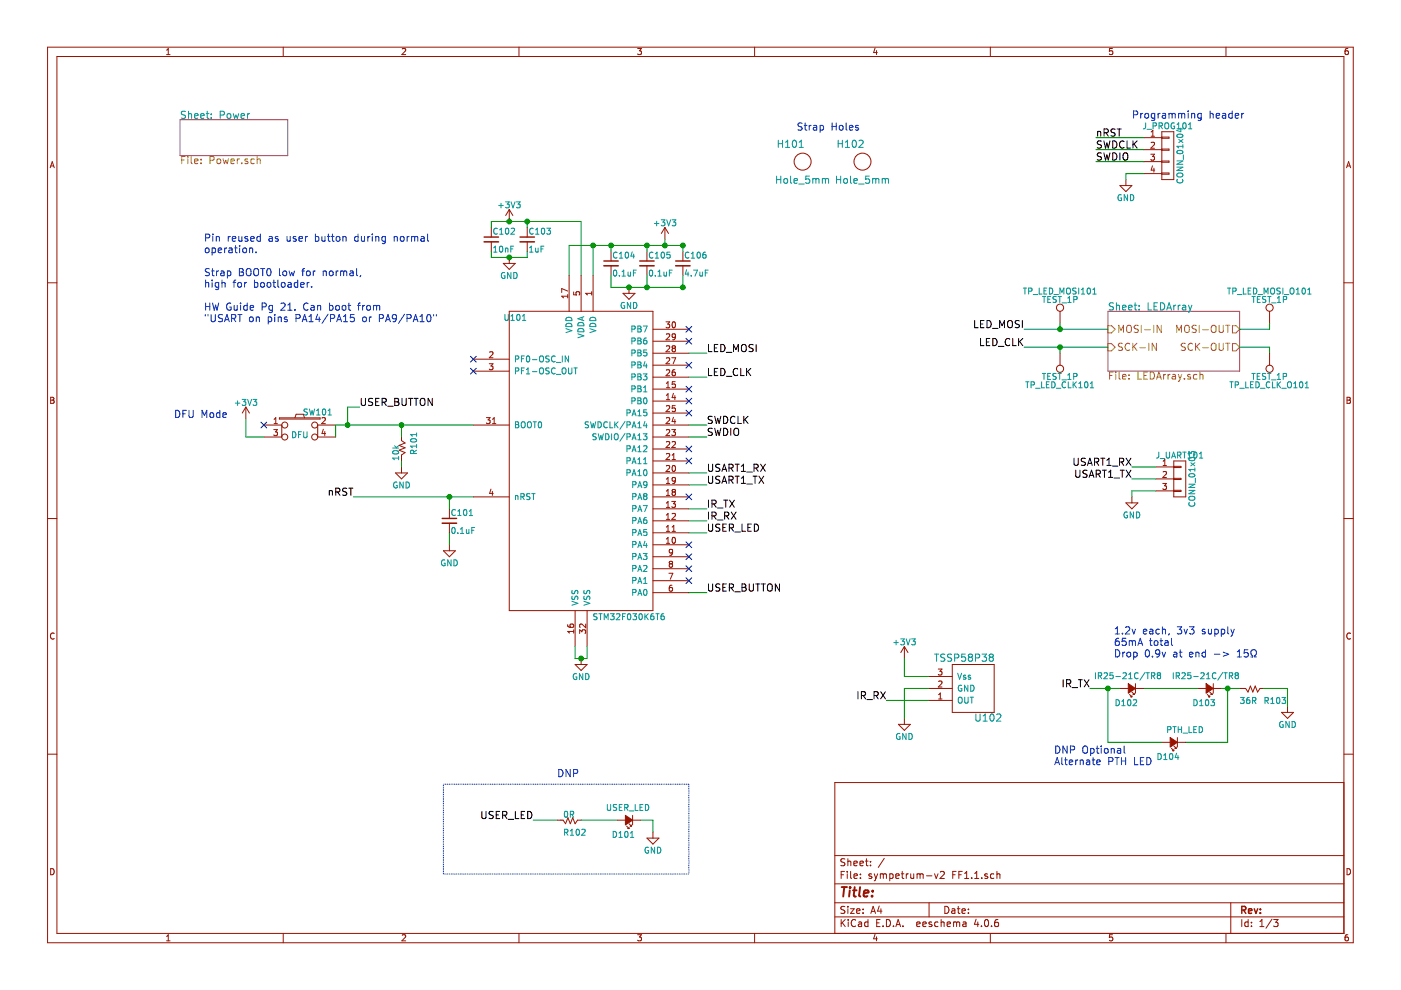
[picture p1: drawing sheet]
EESchema Schematic File Version 2
LIBS:power
LIBS:device
LIBS:transistors
LIBS:conn
LIBS:linear
LIBS:regul
LIBS:74xx
LIBS:cmos4000
LIBS:adc-dac
LIBS:memory
LIBS:xilinx
LIBS:microcontrollers
LIBS:dsp
LIBS:microchip
LIBS:analog_switches
LIBS:motorola
LIBS:texas
LIBS:intel
LIBS:audio
LIBS:interface
LIBS:digital-audio
LIBS:philips
LIBS:display
LIBS:cypress
LIBS:siliconi
LIBS:opto
LIBS:atmel
LIBS:contrib
LIBS:valves
LIBS:Borgel Custom
LIBS:sympetrum-v2 FF1.1-cache
EELAYER 25 0
EELAYER END
$Descr A4 11693 8268
encoding utf-8
Sheet 1 3
Title ""
Date ""
Rev ""
Comp ""
Comment1 ""
Comment2 ""
Comment3 ""
Comment4 ""
$EndDescr
$Sheet
S 9250 2600 1100 500 
U 589A9E1F
F0 "LEDArray" 60
F1 "LEDArray.sch" 60
F2 "MOSI-IN" I L 9250 2750 60 
F3 "SCK-IN" I L 9250 2900 60 
F4 "SCK-OUT" O R 10350 2900 60 
F5 "MOSI-OUT" O R 10350 2750 60 
$EndSheet
$Sheet
S 1500 1000 900  300 
U 589ACC17
F0 "Power" 60
F1 "Power.sch" 60
$EndSheet
$Comp
L +3V3 #PWR109
U 1 1
P 5550 2000
F 0 "#PWR109" H 5550 1850 50  0001 C CNN
F 1 "+3V3" H 5550 2140 50  0000 C CNN
F 2 "" H 5550 2000 50  0000 C CNN
F 3 "" H 5550 2000 50  0000 C CNN
	1    5550 2000
	1    0    0    -1  
$EndComp
$Comp
L C_Small C102
U 1 1
P 4100 2000
F 0 "C102" H 4110 2070 50  0000 L CNN
F 1 "10nF" H 4110 1920 50  0000 L CNN
F 2 "Capacitors_SMD:C_0805" H 4100 2000 50  0001 C CNN
F 3 "" H 4100 2000 50  0001 C CNN
F 4 "Yageo" H 0   0   50  0001 C CNN "MFR"
F 5 "CC0805KRX7R9BB103" H 0   0   50  0001 C CNN "MPN"
F 6 "DigiKey" H 0   0   50  0001 C CNN "SPR"
F 7 "311-1136-1-ND" H 0   0   50  0001 C CNN "SPN"
F 8 "" H 0   0   50  0001 C CNN "SPURL"
	1    4100 2000
	1    0    0    -1  
$EndComp
$Comp
L C_Small C104
U 1 1
P 5100 2200
F 0 "C104" H 5110 2270 50  0000 L CNN
F 1 "0.1uF" H 5110 2120 50  0000 L CNN
F 2 "Capacitors_SMD:C_0805" H 5100 2200 50  0001 C CNN
F 3 "" H 5100 2200 50  0001 C CNN
F 4 "AVX" H 0   0   50  0001 C CNN "MFR"
F 5 "08055C104KAT2A" H 0   0   50  0001 C CNN "MPN"
F 6 "DigiKey" H 0   0   50  0001 C CNN "SPR"
F 7 "478-1395-1-ND" H 0   0   50  0001 C CNN "SPN"
F 8 "" H 0   0   50  0001 C CNN "SPURL"
	1    5100 2200
	1    0    0    -1  
$EndComp
$Comp
L GND #PWR107
U 1 1
P 5250 2400
F 0 "#PWR107" H 5250 2150 50  0001 C CNN
F 1 "GND" H 5250 2250 50  0000 C CNN
F 2 "" H 5250 2400 50  0000 C CNN
F 3 "" H 5250 2400 50  0000 C CNN
	1    5250 2400
	1    0    0    -1  
$EndComp
$Comp
L C_Small C103
U 1 1
P 4400 2000
F 0 "C103" H 4410 2070 50  0000 L CNN
F 1 "1uF" H 4410 1920 50  0000 L CNN
F 2 "Capacitors_SMD:C_0805" H 4400 2000 50  0001 C CNN
F 3 "" H 4400 2000 50  0001 C CNN
F 4 "Yageo" H 0   0   50  0001 C CNN "MFR"
F 5 "CC0805KKX7R7BB105" H 0   0   50  0001 C CNN "MPN"
F 6 "DigiKey" H 0   0   50  0001 C CNN "SPR"
F 7 "311-1365-1-ND" H 0   0   50  0001 C CNN "SPN"
F 8 "" H 0   0   50  0001 C CNN "SPURL"
	1    4400 2000
	1    0    0    -1  
$EndComp
$Comp
L GND #PWR106
U 1 1
P 4850 5500
F 0 "#PWR106" H 4850 5250 50  0001 C CNN
F 1 "GND" H 4850 5350 50  0000 C CNN
F 2 "" H 4850 5500 50  0000 C CNN
F 3 "" H 4850 5500 50  0000 C CNN
	1    4850 5500
	1    0    0    -1  
$EndComp
$Comp
L C_Small C101
U 1 1
P 3750 4350
F 0 "C101" H 3760 4420 50  0000 L CNN
F 1 "0.1uF" H 3760 4270 50  0000 L CNN
F 2 "Capacitors_SMD:C_0805" H 3750 4350 50  0001 C CNN
F 3 "" H 3750 4350 50  0001 C CNN
F 4 "AVX" H 550 50  50  0001 C CNN "MFR"
F 5 "08055C104KAT2A" H 550 50  50  0001 C CNN "MPN"
F 6 "DigiKey" H 550 50  50  0001 C CNN "SPR"
F 7 "478-1395-1-ND" H 550 50  50  0001 C CNN "SPN"
F 8 "" H 550 50  50  0001 C CNN "SPURL"
	1    3750 4350
	1    0    0    -1  
$EndComp
$Comp
L GND #PWR103
U 1 1
P 3750 4550
F 0 "#PWR103" H 3750 4300 50  0001 C CNN
F 1 "GND" H 3750 4400 50  0000 C CNN
F 2 "" H 3750 4550 50  0000 C CNN
F 3 "" H 3750 4550 50  0000 C CNN
	1    3750 4550
	1    0    0    -1  
$EndComp
$Comp
L CONN_01X04 J_PROG101
U 1 1
P 9750 1300
F 0 "J_PROG101" H 9750 1550 50  0000 C CNN
F 1 "CONN_01x04" V 9850 1300 50  0000 C CNN
F 2 "Pin_Headers:Pin_Header_Straight_1x04" H 9750 1300 50  0001 C CNN
F 3 "" H 9750 1300 50  0001 C CNN
F 4 "" H 0   0   50  0001 C CNN "MFR"
F 5 "" H 0   0   50  0001 C CNN "MPN"
F 6 "" H 0   0   50  0001 C CNN "SPR"
F 7 "" H 0   0   50  0001 C CNN "SPN"
F 8 "" H 0   0   50  0001 C CNN "SPURL"
	1    9750 1300
	1    0    0    -1  
$EndComp
$Comp
L GND #PWR112
U 1 1
P 9400 1500
F 0 "#PWR112" H 9400 1250 50  0001 C CNN
F 1 "GND" H 9400 1350 50  0000 C CNN
F 2 "" H 9400 1500 50  0000 C CNN
F 3 "" H 9400 1500 50  0000 C CNN
	1    9400 1500
	1    0    0    -1  
$EndComp
$Comp
L GND #PWR102
U 1 1
P 3350 3900
F 0 "#PWR102" H 3350 3650 50  0001 C CNN
F 1 "GND" H 3350 3750 50  0000 C CNN
F 2 "" H 3350 3900 50  0000 C CNN
F 3 "" H 3350 3900 50  0000 C CNN
	1    3350 3900
	1    0    0    -1  
$EndComp
$Comp
L +3V3 #PWR101
U 1 1
P 2050 3500
F 0 "#PWR101" H 2050 3350 50  0001 C CNN
F 1 "+3V3" H 2050 3640 50  0000 C CNN
F 2 "" H 2050 3500 50  0000 C CNN
F 3 "" H 2050 3500 50  0000 C CNN
	1    2050 3500
	1    0    0    -1  
$EndComp
$Comp
L Led_Small D101
U 1 1
P 5250 6850
F 0 "D101" H 5200 6975 50  0000 L CNN
F 1 "USER_LED" H 5075 6750 50  0000 L CNN
F 2 "LEDs:LED_0805" V 5250 6850 50  0001 C CNN
F 3 "" V 5250 6850 50  0001 C CNN
F 4 "" H 0   0   50  0001 C CNN "MFR"
F 5 "" H 0   0   50  0001 C CNN "MPN"
F 6 "" H 0   0   50  0001 C CNN "SPR"
F 7 "" H 0   0   50  0001 C CNN "SPN"
F 8 "" H 0   0   50  0001 C CNN "SPURL"
	1    5250 6850
	-1   0    0    1   
$EndComp
$Comp
L GND #PWR108
U 1 1
P 5450 6950
F 0 "#PWR108" H 5450 6700 50  0001 C CNN
F 1 "GND" H 5450 6800 50  0000 C CNN
F 2 "" H 5450 6950 50  0000 C CNN
F 3 "" H 5450 6950 50  0000 C CNN
	1    5450 6950
	1    0    0    -1  
$EndComp
$Comp
L R_Squig_Small R102
U 1 1
P 4750 6850
F 0 "R102" V 4850 6800 50  0000 L CNN
F 1 "0R" V 4700 6800 50  0000 L CNN
F 2 "Resistors_SMD:R_0805" H 4750 6850 50  0001 C CNN
F 3 "" H 4750 6850 50  0001 C CNN
F 4 "Yageo" H 0   0   50  0001 C CNN "MFR"
F 5 "RC0805JR-070RL" H 0   0   50  0001 C CNN "MPN"
F 6 "DigiKey" H 0   0   50  0001 C CNN "SPR"
F 7 "311-0.0ARCT-ND" H 0   0   50  0001 C CNN "SPN"
F 8 "" H 0   0   50  0001 C CNN "SPURL"
	1    4750 6850
	0    1    1    0   
$EndComp
$Comp
L TSSP58P38-RESCUE-sympetrum-v2_FF1 U102
U 1 1
P 8050 5750
F 0 "U102" H 7850 6000 60  0000 C CNN
F 1 "TSSP58P38" H 8050 5500 60  0000 C CNN
F 2 "Borgel Custom:TO-220_Neutral123_Vertical_LayDown-NoSilk" H 7800 5300 60  0001 C CNN
F 3 "http://www.vishay.com/docs/82476/tssp58p38.pdf" H 7450 5150 60  0001 C CNN
F 4 "TSSP58P38-ND" H 8150 5400 60  0001 C CNN "DigiKey"
F 5 "Vishay Semiconductor Opto Division" H 0   0   50  0001 C CNN "MFR"
F 6 "TSSP58P38" H 0   0   50  0001 C CNN "MPN"
F 7 "DigiKey" H 0   0   50  0001 C CNN "SPR"
F 8 "TSSP58P38-ND" H 0   0   50  0001 C CNN "SPN"
	1    8050 5750
	-1   0    0    1   
$EndComp
$Comp
L +3V3 #PWR110
U 1 1
P 7550 5500
F 0 "#PWR110" H 7550 5350 50  0001 C CNN
F 1 "+3V3" H 7550 5640 50  0000 C CNN
F 2 "" H 7550 5500 50  0000 C CNN
F 3 "" H 7550 5500 50  0000 C CNN
	1    7550 5500
	1    0    0    -1  
$EndComp
$Comp
L GND #PWR111
U 1 1
P 7550 6000
F 0 "#PWR111" H 7550 5750 50  0001 C CNN
F 1 "GND" H 7550 5850 50  0000 C CNN
F 2 "" H 7550 6000 50  0000 C CNN
F 3 "" H 7550 6000 50  0000 C CNN
	1    7550 6000
	1    0    0    -1  
$EndComp
$Comp
L R_Squig_Small R103
U 1 1
P 10450 5750
F 0 "R103" V 10550 5850 50  0000 L CNN
F 1 "36R" V 10550 5650 50  0000 L CNN
F 2 "Resistors_SMD:R_0805" H 10450 5750 50  0001 C CNN
F 3 "" H 10450 5750 50  0001 C CNN
F 4 "Yageo" H 0   0   50  0001 C CNN "MFR"
F 5 "RC0805FR-0736RL" H 0   0   50  0001 C CNN "MPN"
F 6 "DigiKey" H 0   0   50  0001 C CNN "SPR"
F 7 "311-36.0CRCT-ND" H 0   0   50  0001 C CNN "SPN"
F 8 "" H 0   0   50  0001 C CNN "SPURL"
	1    10450 5750
	0    1    1    0   
$EndComp
$Comp
L GND #PWR114
U 1 1
P 10750 5900
F 0 "#PWR114" H 10750 5650 50  0001 C CNN
F 1 "GND" H 10750 5750 50  0000 C CNN
F 2 "" H 10750 5900 50  0000 C CNN
F 3 "" H 10750 5900 50  0000 C CNN
	1    10750 5900
	1    0    0    -1  
$EndComp
$Comp
L SW_PUSH_AX SW101
U 1 1
P 2500 3550
F 0 "SW101" H 2650 3660 50  0000 C CNN
F 1 "DFU" H 2500 3470 50  0000 C CNN
F 2 "Borgel Custom:SW_SPST_EVQP0_DPLIT" H 2500 3200 50  0001 C CNN
F 3 "From Aliexpress" H 2500 3300 50  0001 C CNN
F 4 "" H -400 450 50  0001 C CNN "MFR"
F 5 "" H -400 450 50  0001 C CNN "MPN"
F 6 "" H -400 450 50  0001 C CNN "SPR"
F 7 "" H -400 450 50  0001 C CNN "SPN"
F 8 "" H -400 450 50  0001 C CNN "SPURL"
	1    2500 3550
	1    0    0    -1  
$EndComp
$Comp
L CONN_01X03 J_UART101
U 1 1
P 9850 4000
F 0 "J_UART101" H 9850 4200 50  0000 C CNN
F 1 "CONN_01x03" V 9950 4000 50  0000 C CNN
F 2 "Pin_Headers:Pin_Header_Straight_1x03" H 9850 4000 50  0001 C CNN
F 3 "" H 9850 4000 50  0001 C CNN
F 4 "" H 0   0   50  0001 C CNN "MFR"
F 5 "" H 0   0   50  0001 C CNN "MPN"
F 6 "" H 0   0   50  0001 C CNN "SPR"
F 7 "" H 0   0   50  0001 C CNN "SPN"
F 8 "" H 0   0   50  0001 C CNN "SPURL"
	1    9850 4000
	1    0    0    -1  
$EndComp
$Comp
L GND #PWR113
U 1 1
P 9450 4150
F 0 "#PWR113" H 9450 3900 50  0001 C CNN
F 1 "GND" H 9450 4000 50  0000 C CNN
F 2 "" H 9450 4150 50  0000 C CNN
F 3 "" H 9450 4150 50  0000 C CNN
	1    9450 4150
	1    0    0    -1  
$EndComp
$Comp
L C_Small C105
U 1 1
P 5400 2200
F 0 "C105" H 5410 2270 50  0000 L CNN
F 1 "0.1uF" H 5410 2120 50  0000 L CNN
F 2 "Capacitors_SMD:C_0805" H 5400 2200 50  0001 C CNN
F 3 "" H 5400 2200 50  0001 C CNN
F 4 "AVX" H 0   0   50  0001 C CNN "MFR"
F 5 "08055C104KAT2A" H 0   0   50  0001 C CNN "MPN"
F 6 "DigiKey" H 0   0   50  0001 C CNN "SPR"
F 7 "478-1395-1-ND" H 0   0   50  0001 C CNN "SPN"
F 8 "" H 0   0   50  0001 C CNN "SPURL"
	1    5400 2200
	1    0    0    -1  
$EndComp
$Comp
L +3V3 #PWR104
U 1 1
P 4250 1850
F 0 "#PWR104" H 4250 1700 50  0001 C CNN
F 1 "+3V3" H 4250 1990 50  0000 C CNN
F 2 "" H 4250 1850 50  0000 C CNN
F 3 "" H 4250 1850 50  0000 C CNN
	1    4250 1850
	1    0    0    -1  
$EndComp
$Comp
L GND #PWR105
U 1 1
P 4250 2150
F 0 "#PWR105" H 4250 1900 50  0001 C CNN
F 1 "GND" H 4250 2000 50  0000 C CNN
F 2 "" H 4250 2150 50  0000 C CNN
F 3 "" H 4250 2150 50  0000 C CNN
	1    4250 2150
	1    0    0    -1  
$EndComp
$Comp
L R_Squig_Small R101
U 1 1
P 3350 3750
F 0 "R101" V 3450 3700 50  0000 L CNN
F 1 "10k" V 3300 3650 50  0000 L CNN
F 2 "Resistors_SMD:R_0805" H 3350 3750 50  0001 C CNN
F 3 "" H 3350 3750 50  0001 C CNN
F 4 "Yageo" H -50 150 50  0001 C CNN "MFR"
F 5 "RC0805FR-0710KL" H -50 150 50  0001 C CNN "MPN"
F 6 "DigiKey" H -50 150 50  0001 C CNN "SPR"
F 7 "311-10.0KCRCT-ND" H -50 150 50  0001 C CNN "SPN"
F 8 "" H -50 150 50  0001 C CNN "SPURL"
	1    3350 3750
	1    0    0    -1  
$EndComp
$Comp
L C_Small C106
U 1 1
P 5700 2200
F 0 "C106" H 5710 2270 50  0000 L CNN
F 1 "4.7uF" H 5710 2120 50  0000 L CNN
F 2 "Capacitors_SMD:C_0805" H 5700 2200 50  0001 C CNN
F 3 "" H 5700 2200 50  0001 C CNN
F 4 "Samsung" H 0   0   50  0001 C CNN "MFR"
F 5 "CL21F475ZPFNNNE" H 0   0   50  0001 C CNN "MPN"
F 6 "DigiKey" H 0   0   50  0001 C CNN "SPR"
F 7 "1276-3022-1-ND" H 0   0   50  0001 C CNN "SPN"
F 8 "" H 0   0   50  0001 C CNN "SPURL"
	1    5700 2200
	1    0    0    -1  
$EndComp
$Comp
L TEST_1P TP_LED_MOSI101
U 1 1
P 8850 2700
F 0 "TP_LED_MOSI101" H 8850 2970 50  0000 C CNN
F 1 "TEST_1P" H 8850 2900 50  0000 C CNN
F 2 "Measurement_Points:Measurement_Point_Round-SMD-Pad_Small" H 9050 2700 50  0001 C CNN
F 3 "" H 9050 2700 50  0000 C CNN
F 4 "" H 0   0   50  0001 C CNN "MFR"
F 5 "" H 0   0   50  0001 C CNN "MPN"
F 6 "" H 0   0   50  0001 C CNN "SPR"
F 7 "" H 0   0   50  0001 C CNN "SPN"
F 8 "" H 0   0   50  0001 C CNN "SPURL"
	1    8850 2700
	1    0    0    -1  
$EndComp
$Comp
L TEST_1P TP_LED_CLK101
U 1 1
P 8850 2950
F 0 "TP_LED_CLK101" H 8850 3220 50  0000 C CNN
F 1 "TEST_1P" H 8850 3150 50  0000 C CNN
F 2 "Measurement_Points:Measurement_Point_Round-SMD-Pad_Small" H 9050 2950 50  0001 C CNN
F 3 "" H 9050 2950 50  0000 C CNN
F 4 "" H 0   0   50  0001 C CNN "MFR"
F 5 "" H 0   0   50  0001 C CNN "MPN"
F 6 "" H 0   0   50  0001 C CNN "SPR"
F 7 "" H 0   0   50  0001 C CNN "SPN"
F 8 "" H 0   0   50  0001 C CNN "SPURL"
	1    8850 2950
	-1   0    0    1   
$EndComp
$Comp
L TEST_1P TP_LED_MOSI_O101
U 1 1
P 10600 2700
F 0 "TP_LED_MOSI_O101" H 10600 2970 50  0000 C CNN
F 1 "TEST_1P" H 10600 2900 50  0000 C CNN
F 2 "Measurement_Points:Measurement_Point_Round-SMD-Pad_Small" H 10800 2700 50  0001 C CNN
F 3 "" H 10800 2700 50  0000 C CNN
F 4 "" H 0   0   50  0001 C CNN "MFR"
F 5 "" H 0   0   50  0001 C CNN "MPN"
F 6 "" H 0   0   50  0001 C CNN "SPR"
F 7 "" H 0   0   50  0001 C CNN "SPN"
F 8 "" H 0   0   50  0001 C CNN "SPURL"
	1    10600 2700
	1    0    0    -1  
$EndComp
$Comp
L TEST_1P TP_LED_CLK_O101
U 1 1
P 10600 2950
F 0 "TP_LED_CLK_O101" H 10600 3220 50  0000 C CNN
F 1 "TEST_1P" H 10600 3150 50  0000 C CNN
F 2 "Measurement_Points:Measurement_Point_Round-SMD-Pad_Small" H 10800 2950 50  0001 C CNN
F 3 "" H 10800 2950 50  0000 C CNN
F 4 "" H 0   0   50  0001 C CNN "MFR"
F 5 "" H 0   0   50  0001 C CNN "MPN"
F 6 "" H 0   0   50  0001 C CNN "SPR"
F 7 "" H 0   0   50  0001 C CNN "SPN"
F 8 "" H 0   0   50  0001 C CNN "SPURL"
	1    10600 2950
	-1   0    0    1   
$EndComp
$Comp
L STM32F030K6T6 U101
U 1 1
P 4850 4000
F 0 "U101" H 4300 5350 50  0000 C CNN
F 1 "STM32F030K6T6" H 5250 2850 50  0000 C CNN
F 2 "Housings_QFP:LQFP-32_7x7mm_Pitch0.8mm" H 5100 2650 50  0001 C CNN
F 3 "" H 5250 2850 50  0001 C CNN
F 4 "497-12892-ND" H 5250 2750 50  0001 C CNN "DigiKey"
F 5 "STMicroelectronics" H 0   0   50  0001 C CNN "MFR"
F 6 "STM32F030K6T6" H 0   0   50  0001 C CNN "MPN"
F 7 "DigiKey" H 0   0   50  0001 C CNN "SPR"
F 8 "497-14046-ND" H 0   0   50  0001 C CNN "SPN"
F 9 "" H 0   0   50  0001 C CNN "SPURL"
	1    4850 4000
	1    0    0    -1  
$EndComp
$Comp
L IR25-21C/TR8 D102
U 1 1
P 9450 5750
F 0 "D102" H 9400 5875 50  0000 L CNN
F 1 "IR25-21C/TR8" H 9200 5650 50  0000 L CNN
F 2 "LEDs:LED_1206" H 9650 5550 50  0001 C CNN
F 3 "http://www.everlight.com/file/ProductFile/201407052117084340.pdf" H 9500 5450 60  0001 C CNN
F 4 "1080-1356-1-ND" H 9500 5975 60  0001 C CNN "DigiKey"
F 5 "Everlight Electronics Co Ltd" H 0   0   50  0001 C CNN "MFR"
F 6 "IR25-21C/TR8" H 0   0   50  0001 C CNN "MPN"
F 7 "DigiKey" H 0   0   50  0001 C CNN "SPR"
F 8 "1080-1356-1-ND" H 0   0   50  0001 C CNN "SPN"
F 9 "" H 0   0   50  0001 C CNN "SPURL"
	1    9450 5750
	-1   0    0    1   
$EndComp
$Comp
L IR25-21C/TR8 D103
U 1 1
P 10100 5750
F 0 "D103" H 10050 5875 50  0000 L CNN
F 1 "IR25-21C/TR8" H 9850 5650 50  0000 L CNN
F 2 "LEDs:LED_1206" H 10300 5550 50  0001 C CNN
F 3 "http://www.everlight.com/file/ProductFile/201407052117084340.pdf" H 10150 5450 60  0001 C CNN
F 4 "1080-1356-1-ND" H 10150 5975 60  0001 C CNN "DigiKey"
F 5 "Everlight Electronics Co Ltd" H 0   0   50  0001 C CNN "MFR"
F 6 "IR25-21C/TR8" H 0   0   50  0001 C CNN "MPN"
F 7 "DigiKey" H 0   0   50  0001 C CNN "SPR"
F 8 "1080-1356-1-ND" H 0   0   50  0001 C CNN "SPN"
F 9 "" H 0   0   50  0001 C CNN "SPURL"
	1    10100 5750
	-1   0    0    1   
$EndComp
$Comp
L IR25-21C/TR8 D104
U 1 1
P 9800 6200
F 0 "D104" H 9750 6325 50  0000 L CNN
F 1 "PTH_LED" H 9550 6100 50  0000 L CNN
F 2 "Borgel Custom:LED-5MM-NoSilk" H 10000 6000 50  0001 C CNN
F 3 "http://www.everlight.com/file/ProductFile/201407052117084340.pdf" H 9850 5900 60  0001 C CNN
F 4 "1080-1356-1-ND" H 9850 6425 60  0001 C CNN "DigiKey"
F 5 "" H 0   0   50  0001 C CNN "MFR"
F 6 "" H 0   0   50  0001 C CNN "MPN"
F 7 "" H 0   0   50  0001 C CNN "SPR"
F 8 "" H 0   0   50  0001 C CNN "SPN"
F 9 "" H 0   0   50  0001 C CNN "SPURL"
	1    9800 6200
	-1   0    0    1   
$EndComp
Text Notes 1700 2700 0    60   ~ 0
Pin reused as user button during normal\noperation.\n\nStrap BOOT0 low for normal,\nhigh for bootloader.\n\nHW Guide Pg 21. Can boot from\n"USART on pins PA14/PA15 or PA9/PA10"
Text Label 2950 4150 2    60   ~ 0
nRST
Text Label 9150 1150 0    60   ~ 0
nRST
Text Notes 9450 1000 0    60   ~ 0
Programming header
Text Label 5900 3550 0    60   ~ 0
SWDCLK
Text Label 5900 3650 0    60   ~ 0
SWDIO
Text Label 9150 1250 0    60   ~ 0
SWDCLK
Text Label 9150 1350 0    60   ~ 0
SWDIO
Text Notes 1450 3500 0    60   ~ 0
DFU Mode
Text Label 8550 2900 2    60   ~ 0
LED_CLK
Text Label 8550 2750 2    60   ~ 0
LED_MOSI
Text Label 5900 2950 0    60   ~ 0
LED_MOSI
Text Label 5900 3150 0    60   ~ 0
LED_CLK
Text Label 5900 4450 0    60   ~ 0
USER_LED
Text Label 5900 4950 0    60   ~ 0
USER_BUTTON
Text Label 4450 6850 2    60   ~ 0
USER_LED
Text Label 7400 5850 2    60   ~ 0
IR_RX
Text Label 9100 5750 2    60   ~ 0
IR_TX
Text Label 5900 4350 0    60   ~ 0
IR_RX
Text Label 5900 4250 0    60   ~ 0
IR_TX
Text Notes 9300 5500 0    60   ~ 0
1.2v each, 3v3 supply\n65mA total\nDrop 0.9v at end -> 15Ω
Text Label 5900 4050 0    60   ~ 0
USART1_TX
Text Label 5900 3950 0    60   ~ 0
USART1_RX
Text Label 9450 3900 2    60   ~ 0
USART1_RX
Text Label 9450 4000 2    60   ~ 0
USART1_TX
Text Label 3000 3400 0    60   ~ 0
USER_BUTTON
Text Notes 6650 1100 0    60   ~ 0
Strap Holes
Text Notes 4650 6500 0    60   ~ 0
DNP
Text Notes 8800 6400 0    60   ~ 0
DNP Optional\nAlternate PTH LED
Wire Wire Line
	8550 2750 9250 2750
Wire Wire Line
	8550 2900 9250 2900
Wire Wire Line
	5750 3650 5900 3650
Wire Wire Line
	5900 3550 5750 3550
Wire Wire Line
	9400 1450 9400 1500
Wire Wire Line
	9550 1450 9400 1450
Wire Wire Line
	9150 1350 9550 1350
Wire Wire Line
	9150 1250 9550 1250
Wire Wire Line
	9550 1150 9150 1150
Wire Wire Line
	4900 5500 4900 5400
Wire Wire Line
	4800 5500 4900 5500
Wire Wire Line
	4800 5400 4800 5500
Wire Wire Line
	5700 2400 5700 2300
Wire Wire Line
	5700 2050 5700 2100
Wire Wire Line
	5400 2400 5400 2300
Wire Wire Line
	5100 2300 5100 2400
Wire Wire Line
	5400 2050 5400 2100
Wire Wire Line
	5100 2050 5100 2100
Wire Wire Line
	4750 2300 4750 2050
Wire Wire Line
	5750 3150 5900 3150
Wire Wire Line
	5750 4250 5900 4250
Wire Wire Line
	5900 4950 5750 4950
Wire Wire Line
	4450 6850 4650 6850
Wire Wire Line
	4850 6850 5150 6850
Wire Wire Line
	5350 6850 5450 6850
Wire Wire Line
	5450 6850 5450 6950
Wire Wire Line
	7550 5500 7550 5650
Wire Wire Line
	7550 5650 7750 5650
Wire Wire Line
	5900 4450 5750 4450
Wire Wire Line
	5750 2950 5900 2950
Wire Wire Line
	10750 5900 10750 5750
Wire Wire Line
	10750 5750 10550 5750
Wire Wire Line
	10350 5750 10200 5750
Wire Wire Line
	10000 5750 9550 5750
Wire Wire Line
	9350 5750 9100 5750
Wire Wire Line
	7750 5750 7550 5750
Wire Wire Line
	7550 5750 7550 6000
Wire Wire Line
	7750 5850 7400 5850
Wire Wire Line
	9650 4100 9450 4100
Wire Wire Line
	9450 4100 9450 4150
Wire Wire Line
	9450 4000 9650 4000
Wire Wire Line
	9650 3900 9450 3900
Wire Wire Line
	4100 2100 4100 2150
Wire Wire Line
	4100 2150 4400 2150
Wire Wire Line
	4400 2150 4400 2100
Wire Wire Line
	4400 1850 4400 1900
Wire Wire Line
	4100 1850 4850 1850
Wire Wire Line
	4100 1850 4100 1900
Wire Wire Line
	4850 1850 4850 2300
Wire Wire Line
	5550 2000 5550 2050
Wire Wire Line
	4950 2300 4950 2050
Wire Wire Line
	3750 4450 3750 4550
Wire Wire Line
	2800 3550 3950 3550
Wire Wire Line
	2050 3500 2050 3650
Wire Wire Line
	2050 3650 2200 3650
Wire Wire Line
	2800 3550 2800 3650
Wire Wire Line
	3350 3850 3350 3900
Wire Wire Line
	8850 2700 8850 2750
Wire Wire Line
	8850 2950 8850 2900
Wire Wire Line
	3350 3550 3350 3650
Wire Wire Line
	3000 3400 2900 3400
Wire Wire Line
	2900 3400 2900 3550
Wire Wire Line
	10600 2950 10600 2900
Wire Wire Line
	10600 2900 10350 2900
Wire Wire Line
	10350 2750 10600 2750
Wire Wire Line
	10600 2750 10600 2700
Wire Wire Line
	5750 4350 5900 4350
Wire Wire Line
	2950 4150 3950 4150
Wire Wire Line
	3750 4250 3750 4150
Wire Notes Line
	3700 6550 5750 6550
Wire Notes Line
	5750 6550 5750 7300
Wire Notes Line
	5750 7300 3700 7300
Wire Notes Line
	3700 7300 3700 6550
Wire Wire Line
	4750 2050 5700 2050
Wire Wire Line
	5100 2400 5700 2400
Wire Wire Line
	5750 4050 5900 4050
Wire Wire Line
	5750 3950 5900 3950
Wire Wire Line
	9250 5750 9250 6200
Wire Wire Line
	9250 6200 9700 6200
Wire Wire Line
	9900 6200 10250 6200
Wire Wire Line
	10250 6200 10250 5750
Connection ~ 4850 5500
Connection ~ 5400 2400
Connection ~ 5400 2050
Connection ~ 5250 2400
Connection ~ 5100 2050
Connection ~ 4950 2050
Connection ~ 5700 2050
Connection ~ 5700 2400
Connection ~ 4250 2150
Connection ~ 4250 1850
Connection ~ 4400 1850
Connection ~ 5550 2050
Connection ~ 3350 3550
Connection ~ 8850 2750
Connection ~ 8850 2900
Connection ~ 2900 3550
Connection ~ 3750 4150
Connection ~ 9250 5750
Connection ~ 10250 5750
NoConn ~ 3950 3000
NoConn ~ 3950 3100
NoConn ~ 5750 3850
NoConn ~ 5750 2750
NoConn ~ 5750 2850
NoConn ~ 5750 3050
NoConn ~ 5750 3250
NoConn ~ 5750 3350
NoConn ~ 5750 3450
NoConn ~ 5750 3750
NoConn ~ 5750 4850
NoConn ~ 5750 4550
NoConn ~ 5750 4150
NoConn ~ 2200 3550
NoConn ~ 5750 4650
NoConn ~ 5750 4750
$Comp
L Hole_5mm H101
U 1 1
P 6700 1350
F 0 "H101" H 6600 1500 60  0000 C CNN
F 1 "Hole_5mm" H 6700 1200 60  0000 C CNN
F 2 "Borgel Custom:Home_5mm" H 6450 1450 60  0001 C CNN
F 3 "" H 6700 1350 60  0000 C CNN
	1    6700 1350
	1    0    0    -1  
$EndComp
$Comp
L Hole_5mm H102
U 1 1
P 7200 1350
F 0 "H102" H 7100 1500 60  0000 C CNN
F 1 "Hole_5mm" H 7200 1200 60  0000 C CNN
F 2 "Borgel Custom:Home_5mm" H 6950 1450 60  0001 C CNN
F 3 "" H 7200 1350 60  0000 C CNN
	1    7200 1350
	1    0    0    -1  
$EndComp
$EndSCHEMATC
